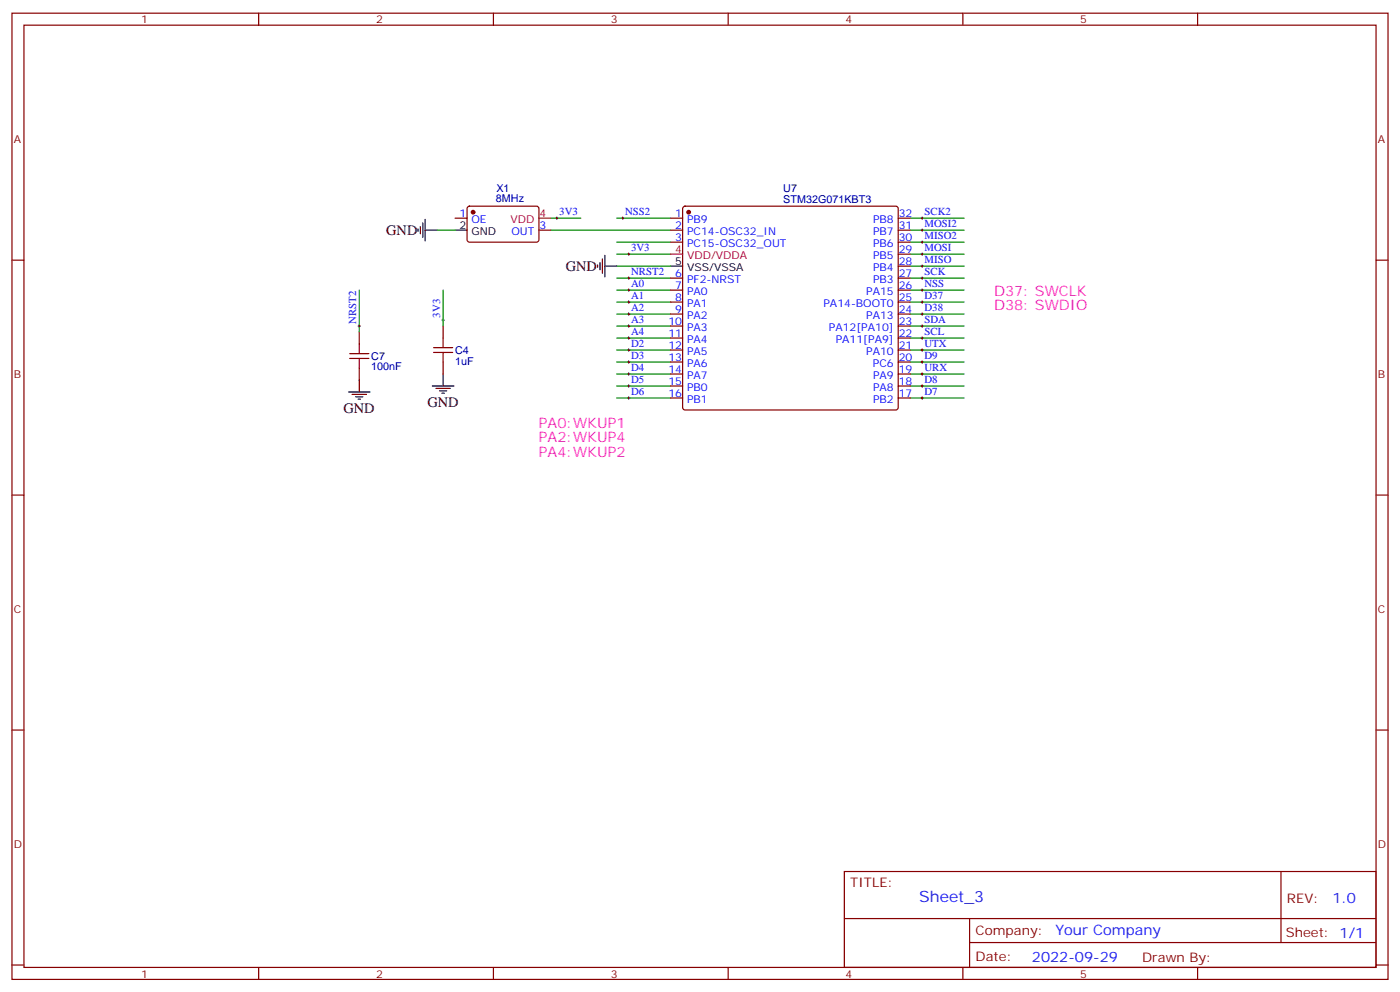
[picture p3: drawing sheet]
<svg xmlns="http://www.w3.org/2000/svg" width="412mm" height="292mm" viewBox="0 0 412 292" stroke-linecap="round" stroke-linejoin="round" font-family="sans-serif">
<g fill="none" stroke="#870000" stroke-width=".35">
<path d="M3.5 3.9h405.4v284.3h-405.4zM7.1 7.4h398.2v277.3h-398.2zM76.2 3.9v3.5M145.3 3.9v3.5M214.5 3.9v3.5M283.6 3.9v3.5M352.8 3.9v3.5M3.5 76.6h3.6M134.1 64.2h3.5M137.8 60.9l.5-.2h20l.4 .7v9.4l-.7 .5-20-.1-.4-.6v-9.2zM158.7 67.7h3.6M197.6 64.2h3.5"/>
<path d="M197.6 67.7h3.5M197.6 71.3h3.5M201.3 60.9l.5-.2h62.1l.5 .2 .2 .5v58.5l-.3 .5-.4 .2h-62.1l-.5-.2-.2-.5v-58.5zM264.6 64.2h3.5M264.6 67.7h3.5M264.6 71.3h3.5M264.6 78.3h3.5M264.6 74.8h3.5M405.3 76.6h3.6M105.8 97.7v3.5M130.5 96v3.5M197.6 81.8h3.5"/>
<path d="M197.6 85.4h3.5M197.6 88.9h3.5M197.6 92.4h3.5M197.6 96h3.5M197.6 99.5h3.5M264.6 81.8h3.5M264.6 85.4h3.5M264.6 88.9h3.5M264.6 92.4h3.5M264.6 96h3.5M264.6 99.5h3.5M105.8 108.3v3.5"/>
<path d="M130.5 106.5v3.6M197.6 103h3.5M197.6 106.5h3.5M197.6 110.1h3.5M197.6 113.6h3.5M197.6 117.1h3.5M264.6 103h3.5M264.6 106.5h3.5M264.6 110.1h3.5M264.6 113.6h3.5M264.6 117.1h3.5M3.5 145.7h3.6"/>
<path d="M405.3 145.7h3.6M3.5 214.8h3.6M405.3 214.8h3.6M248.7 256.5h156.6v28.2h-156.6zM377.3 256.5v20.9M248.7 270.3h156.5M285.6 277.4h119.6M285.6 270.3v14.1M3.5 284h3.6M76.2 284.7v3.5M145.3 284.7v3.5M214.5 284.7v3.5"/>
<path d="M283.6 284.7v3.5M352.8 284.7v3.5M405.3 284h3.6"/>
</g>
<g fill="none" stroke="#008700" stroke-width=".35">
<path d="M128.8 67.7h5.3M162.3 67.7h35.3M162.3 64.2h8.8M181.7 74.8h15.9M181.7 64.2h15.9M181.7 71.3h15.9M181.7 78.3h15.9M268.1 74.8h15.9M268.1 64.2h15.9M268.1 71.3h15.9M268.1 78.3h15.9M268.1 67.7h15.9"/>
<path d="M105.8 85.4v12.3M130.5 85.4v10.6M181.7 88.9h15.9M181.7 81.8h15.9M181.7 96h15.9M181.7 85.4h15.9M181.7 99.5h15.9M181.7 92.4h15.9M268.1 96h15.9M268.1 81.8h15.9M268.1 88.9h15.9M268.1 85.4h15.9"/>
<path d="M268.1 99.5h15.9M268.1 92.4h15.9M181.7 110.1h15.9M181.7 117.1h15.9M181.7 103h15.9M181.7 106.5h15.9M181.7 113.6h15.9M268.1 103h15.9M268.1 117.1h15.9M268.1 110.1h15.9M268.1 106.5h15.9M268.1 113.6h15.9"/>
</g>
<g fill="none" stroke="#000" stroke-width=".29">
<path d="M163.7 64.2h.7M164 63.9v.7M183.1 64.2h.7M183.4 63.9v.7M184.9 74.8h.7M185.2 74.4v.7M271.3 78.3h.7M271.3 74.8h.7M271.3 64.2h.7M271.3 67.7h.7M271.3 71.3h.7M271.6 63.9v.7"/>
<path d="M271.6 67.4v.7M271.6 70.9v.7M271.6 74.4v.7M271.6 78v.7M105.5 96h.7M105.8 95.6v.7M130.2 94.2h.7M130.5 93.8v.7M184.9 88.9h.7M184.9 92.4h.7M184.9 99.5h.7M184.9 96h.7"/>
<path d="M184.9 81.8h.7M184.9 85.4h.7M185.2 81.5v.7M185.2 85v.7M185.2 88.5v.8M185.2 92.1v.7M185.2 95.6v.7M185.2 99.1v.7M271.3 88.9h.7M271.3 92.4h.7M271.3 99.5h.7M271.3 96h.7"/>
<path d="M271.3 81.8h.7M271.3 85.4h.7M271.6 81.5v.7M271.6 85v.7M271.6 88.5v.8M271.6 92.1v.7M271.6 95.6v.7M271.6 99.1v.7M184.9 110.1h.7M184.9 103h.7M184.9 117.1h.7M184.9 113.6h.7"/>
<path d="M184.9 106.5h.7M185.2 102.7v.7M185.2 106.2v.7M185.2 109.7v.7M185.2 113.2v.7M185.2 116.8v.7M271.3 110.1h.7M271.3 103h.7M271.3 117.1h.7M271.3 113.6h.7M271.3 106.5h.7M271.6 102.7v.7"/>
<path d="M271.6 106.2v.7M271.6 109.7v.7M271.6 113.2v.7M271.6 116.8v.7"/>
</g>
<g fill="#870000" stroke="#870000" stroke-width=".35">
<circle cx="202.8" cy="62.4" r=".53"/>
<circle cx="139.3" cy="62.4" r=".53"/>
</g>
<path d="M158.7 64.2h3.6M197.6 74.8h3.5" fill="none" stroke="#f00" stroke-width=".35"/>
<g fill="none" stroke="#000" stroke-width=".35">
<path d="M123.1 67.4v.7M123.8 66.7v2.1M124.5 65.6v4.2M125.2 67.7h3.6M125.2 64.6v6.3M134.1 67.7h3.5M176 78v.7M176.7 77.3v2.1M177.4 76.2v4.2M178.2 78.3h3.5M178.2 75.1v6.4M197.6 78.3h3.5"/>
<path d="M102.7 115.4h6.3M103.7 116.1h4.2M104.8 116.8h2.1M105.5 117.5h.7M105.8 111.8v3.6M127.4 113.6h6.3M128.4 114.3h4.2M129.5 115h2.1M130.2 115.7h.7M130.5 110.1v3.5"/>
</g>
<path d="M130.5 99.5v2.8M103 105.5h5.7M103 104.1h5.7M105.8 101.2v2.9M105.8 105.5v2.8M127.7 103.7h5.6M127.7 102.3h5.6M130.5 103.7v2.8" fill="none" stroke="#a10000" stroke-width=".35"/>
<text font-size="4.6" fill="#00f" x="270.8" y="265.5">Sheet_3</text>
<g font-size="4.2">
<text x="113.8" y="69.1">GND</text>
<text x="166.7" y="79.7">GND</text>
<text x="125.9" y="119.7">GND</text>
<text x="101.2" y="121.5">GND</text>
</g>
<g font-size="4.2" fill="#f0f">
<text x="292.8" y="87.1">D37: SWCLK</text>
<text x="292.8" y="91.4">D38: SWDIO</text>
<text x="158.7" y="125.9">PA0:WKUP1</text>
<text x="158.7" y="130.2">PA2:WKUP4</text>
<text x="158.7" y="134.4">PA4:WKUP2</text>
</g>
<g font-size="4.2" fill="#00f">
<text x="392.5" y="265.7">1.0</text>
<text x="310.9" y="275.3">Your Company</text>
<text x="304" y="283.1">2022-09-29</text>
</g>
<g font-size="3.9" fill="#800">
<text x="250.5" y="261.1">TITLE:</text>
<text x="379.1" y="265.7">REV:</text>
<text x="287.4" y="275.3">Company:</text>
<text x="378.7" y="275.9">Sheet: 1/1</text>
<text x="287.4" y="282.9">Date:</text>
<text x="336.4" y="283">Drawn By:</text>
</g>
<g font-size="3.2" fill="#800">
<text x="41.6" y="6.9">1</text>
<text x="110.8" y="6.9">2</text>
<text x="179.9" y="6.9">3</text>
<text x="249.1" y="6.9">4</text>
<text x="318.2" y="6.9">5</text>
<text x="4.1" y="42">A</text>
<text x="405.9" y="42">A</text>
<text x="4.1" y="111.1">B</text>
<text x="405.9" y="111.1">B</text>
<text x="4.1" y="180.3">C</text>
<text x="405.9" y="180.3">C</text>
<text x="4.1" y="249.4">D</text>
<text x="405.9" y="249.4">D</text>
<text x="41.6" y="287.7">1</text>
<text x="110.8" y="287.7">2</text>
<text x="179.9" y="287.7">3</text>
<text x="249.1" y="287.7">4</text>
<text x="318.2" y="287.7">5</text>
</g>
<g font-size="3.2" fill="#000080">
<text x="146.1" y="59.5">8MHz</text>
<text x="146.2" y="56.4">X1</text>
<text x="230.7" y="59.6">STM32G071KBT3</text>
<text x="230.7" y="56.4">U7</text>
<text x="109.4" y="105.8">C7</text>
<text x="134.1" y="107.4">1uF</text>
<text x="134.1" y="104.1">C4</text>
<text x="109.4" y="109">100nF</text>
</g>
<g font-size="3.2" fill="#00f">
<text x="135.4" y="63.9">1</text>
<text x="138.9" y="65.6">OE</text>
<text x="164.7" y="63.3">3V3</text>
<text x="184.1" y="63.3">NSS2</text>
<text x="198.9" y="63.9">1</text>
<text x="202.4" y="65.6">PB9</text>
<text x="257.2" y="65.6">PB8</text>
<text x="264.8" y="63.9">32</text>
<text x="272.3" y="63.3">SCK2</text>
<text x="150.7" y="69.1">OUT</text>
<text x="158.9" y="67.4">3</text>
<text x="198.9" y="67.4">2</text>
<text x="198.9" y="70.9">3</text>
<text x="202.4" y="69.1">PC14-OSC32_IN</text>
<text x="257.2" y="69.1">PB7</text>
<text x="264.8" y="70.9">30</text>
<text x="264.8" y="67.4">31</text>
<text x="272.3" y="66.9">MOSI2</text>
<text x="272.3" y="70.4">MISO2</text>
<text x="185.9" y="73.9">3V3</text>
<text x="202.4" y="72.7">PC15-OSC32_OUT</text>
<text x="257.2" y="76.2">PB5</text>
<text x="257.2" y="72.7">PB6</text>
<text x="264.8" y="78">28</text>
<text x="264.8" y="74.4">29</text>
<text x="272.3" y="77.4">MISO</text>
<text x="272.3" y="73.9">MOSI</text>
<text x="185.9" y="81">NRST2</text>
<text x="198.9" y="81.5">6</text>
<text x="202.4" y="83.3">PF2-NRST</text>
<text x="257.2" y="83.3">PB3</text>
<text x="257.2" y="79.7">PB4</text>
<text x="264.8" y="81.5">27</text>
<text x="272.3" y="81">SCK</text>
<text x="185.9" y="84.5">A0</text>
<text x="185.9" y="88">A1</text>
<text x="198.9" y="85">7</text>
<text x="198.9" y="88.5">8</text>
<text x="202.4" y="86.8">PA0</text>
<text x="255.2" y="86.8">PA15</text>
<text x="264.8" y="88.5">25</text>
<text x="264.8" y="85">26</text>
<text x="272.3" y="88">D37</text>
<text x="272.3" y="84.5">NSS</text>
<text x="105" y="95.2" transform="rotate(-90 105 95.2)">NRST2</text>
<text x="129.6" y="93.5" transform="rotate(-90 129.6 93.5)">3V3</text>
<text x="185.9" y="91.5">A2</text>
<text x="185.9" y="95.1">A3</text>
<text x="196.9" y="95.6">10</text>
<text x="198.9" y="92.1">9</text>
<text x="202.4" y="90.3">PA1</text>
<text x="202.4" y="93.8">PA2</text>
<text x="242.6" y="90.3">PA14-BOOT0</text>
<text x="255.2" y="93.8">PA13</text>
<text x="264.8" y="95.6">23</text>
<text x="264.8" y="92.1">24</text>
<text x="272.3" y="91.5">D38</text>
<text x="272.3" y="95.1">SDA</text>
<text x="185.9" y="98.6">A4</text>
<text x="196.9" y="99.1">11</text>
<text x="202.4" y="97.4">PA3</text>
<text x="202.4" y="100.9">PA4</text>
<text x="244.2" y="97.4">PA12[PA10]</text>
<text x="246.2" y="100.9">PA11[PA9]</text>
<text x="264.8" y="99.1">22</text>
<text x="272.3" y="98.6">SCL</text>
<text x="185.9" y="102.1">D2</text>
<text x="185.9" y="105.7">D3</text>
<text x="196.9" y="102.7">12</text>
<text x="196.9" y="106.2">13</text>
<text x="202.4" y="104.4">PA5</text>
<text x="202.4" y="107.9">PA6</text>
<text x="255.2" y="104.4">PA10</text>
<text x="257.1" y="107.9">PC6</text>
<text x="264.8" y="106.2">20</text>
<text x="264.8" y="102.7">21</text>
<text x="272.3" y="102.1">UTX</text>
<text x="272.3" y="105.7">D9</text>
<text x="185.9" y="112.7">D5</text>
<text x="185.9" y="109.2">D4</text>
<text x="196.9" y="109.7">14</text>
<text x="196.9" y="113.2">15</text>
<text x="202.4" y="111.5">PA7</text>
<text x="257.2" y="111.5">PA9</text>
<text x="264.8" y="113.2">18</text>
<text x="264.8" y="109.7">19</text>
<text x="272.3" y="109.2">URX</text>
<text x="272.3" y="112.7">D8</text>
<text x="185.9" y="116.2">D6</text>
<text x="196.9" y="116.8">16</text>
<text x="202.4" y="115">PB0</text>
<text x="202.4" y="118.5">PB1</text>
<text x="257.2" y="118.5">PB2</text>
<text x="257.2" y="115">PA8</text>
<text x="264.8" y="116.8">17</text>
<text x="272.3" y="116.2">D7</text>
</g>
<g font-size="3.2" fill="#f00">
<text x="150.4" y="65.6">VDD</text>
<text x="158.9" y="63.9">4</text>
<text x="198.9" y="74.4">4</text>
<text x="202.4" y="76.2">VDD/VDDA</text>
</g>
<g font-size="3.2">
<text x="135.4" y="67.4">2</text>
<text x="138.9" y="69.1">GND</text>
<text x="198.9" y="78">5</text>
<text x="202.4" y="79.7">VSS/VSSA</text>
</g>
</svg>
